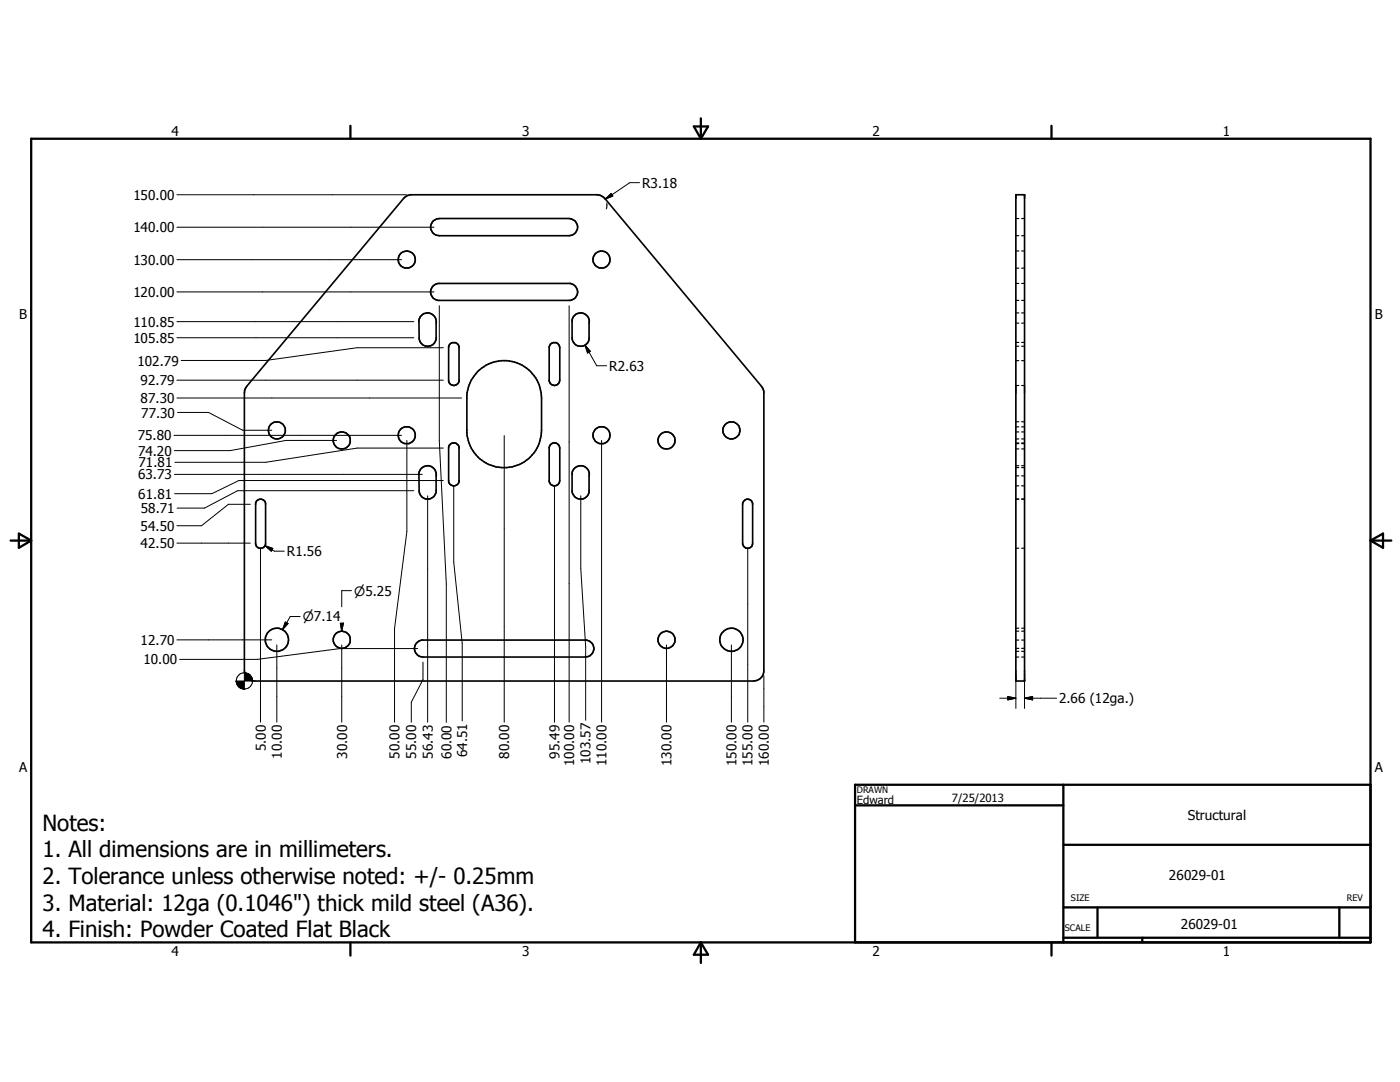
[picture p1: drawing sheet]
<svg xmlns="http://www.w3.org/2000/svg" width="279mm" height="216mm" viewBox="0 0 279 216" stroke-linecap="round" stroke-linejoin="round" font-family="sans-serif">
<g fill="none" stroke="#000" stroke-width=".33">
<path d="M80.6 39.6l.8-.6 .5-.1h37.4l.5 .1 .9 .6 31.3 37.5 .4 1.1v55.9a2.09 2.09 0 0 1-2 1.8h-99.6a2.05 2.05 0 0 1-2-2.1v-55.9l.4-.8zM202.7 38.9h1.8v97h-1.8zM86.3 57.2l.6-.5 .5-.1h26.4a1.72 1.72 0 0 1 1.5 1.7 1.72 1.72 0 0 1-1.5 1.6h-26.4a1.7 1.7 0 0 1-1.1-2.7zM86.3 44.2l.9-.5 .5-.1h25.9a1.71 1.71 0 0 1 1.7 1.7 1.71 1.71 0 0 1-1.7 1.7h-25.9a1.73 1.73 0 0 1-1.6-.9 1.73 1.73 0 0 1 .2-1.9zM83.9 63.2a1.75 1.75 0 0 1 2.1-.6 1.75 1.75 0 0 1 1 1.9v3.1a1.7 1.7 0 0 1-1.8 1.5 1.7 1.7 0 0 1-1.5-1.7l-.1-3.5zM89.8 68.7a1.07 1.07 0 0 1 1.8 .5v6.8a1.05 1.05 0 0 1-1 .9 1.05 1.05 0 0 1-1.1-.9v-6.8zM95.3 74.1a7.5 7.5 0 0 1 8.2-1.6 7.5 7.5 0 0 1 4.6 6.9v6.5a7.5 7.5 0 0 1-7.2 7.4 7.5 7.5 0 0 1-7.7-6.9v-7.5a7.7 7.7 0 0 1 2.1-4.8zM109.9 68.7a1.07 1.07 0 0 1 1.1-.3 1.07 1.07 0 0 1 .7 1v6.5a1.07 1.07 0 0 1-1 1 1.07 1.07 0 0 1-1.1-.9v-6.8zM114.6 63a1.73 1.73 0 0 1 2-.4 1.73 1.73 0 0 1 1 1.9v3.1a1.71 1.71 0 0 1-1.7 1.5 1.71 1.71 0 0 1-1.7-1.5v-3.7zM51.3 99.9a1.03 1.03 0 0 1 1.7 .5v8.2a1.01 1.01 0 0 1-1 .8 1.01 1.01 0 0 1-1-.8v-8.2zM84 93.5a1.73 1.73 0 0 1 2.1-.4 1.73 1.73 0 0 1 .9 1.9v3.1a1.7 1.7 0 0 1-2.2 1.4 1.71 1.71 0 0 1-1.1-1.6l-.1-3.5zM89.7 88.9a1.06 1.06 0 0 1 1.1-.5 1.06 1.06 0 0 1 .8 .8v6.9a1.06 1.06 0 0 1-1 .8 1.06 1.06 0 0 1-1.1-.8v-6.9z"/>
<path d="M109.9 88.7a1.06 1.06 0 0 1 1.1-.3 1.06 1.06 0 0 1 .7 1v6.5a1.07 1.07 0 0 1-.9 1 1.07 1.07 0 0 1-1.2-.8v-6.9zM114.6 93.5a1.73 1.73 0 0 1 2-.4 1.73 1.73 0 0 1 1 1.9v3.1a1.7 1.7 0 0 1-2.3 1.4l-.7-.4-.4-.9v-3.8zM148.5 99.9a1.01 1.01 0 0 1 1.7 .5v8.2a1.01 1.01 0 0 1-1 .8 1.01 1.01 0 0 1-1-.8v-8.2zM83.1 128.4l.6-.5 .5-.2h32.9a1.7 1.7 0 0 1 1.4 1.8 1.7 1.7 0 0 1-1.7 1.6h-32.4a1.7 1.7 0 0 1-1.5-1 1.7 1.7 0 0 1 .2-1.7z"/>
<circle cx="81.2" cy="51.8" r="1.69"/>
<circle cx="120" cy="51.8" r="1.71"/>
<circle cx="55.2" cy="85.9" r="1.7"/>
<circle cx="68.2" cy="87.9" r="1.71"/>
<circle cx="81.2" cy="86.8" r="1.71"/>
<circle cx="120" cy="86.9" r="1.71"/>
<circle cx="133" cy="87.9" r="1.71"/>
<circle cx="146" cy="85.9" r="1.72"/>
<circle cx="55.3" cy="127.7" r="2.32"/>
<circle cx="68.2" cy="127.7" r="1.71"/>
<circle cx="133" cy="127.7" r="1.71"/>
<circle cx="146" cy="127.6" r="2.31"/>
</g>
<g fill="none" stroke="#000" stroke-width=".23">
<path d="M202.7 59.9h.6M202.7 56.6h.6M202.7 47h.6M202.7 43.6h.6M202.7 50.1h.6M202.7 53.5h.6M203.9 59.9h.6M203.9 56.6h.6M203.9 47h.6M203.9 43.6h.6M203.9 50.1h.6M203.9 53.5h.6"/>
<path d="M202.7 64.5h.6M202.7 62.4h.6M202.7 69.1h.6M202.7 76.9h.6M202.7 68.3h.6M202.7 72h.6M203.9 64.5h.6M203.9 62.4h.6M203.9 69.1h.6M203.9 76.9h.6M203.9 68.3h.6M203.9 72h.6"/>
<path d="M202.7 95h.6M202.7 92.9h.6M202.7 99.6h.6M202.7 89.6h.6M202.7 86.2h.6M202.7 85.2h.6M202.7 88.5h.6M202.7 96.9h.6M202.7 88.4h.6M202.7 93.3h.6M202.7 84.2h.6M202.7 87.6h.6"/>
<path d="M203.9 95h.6M203.9 92.9h.6M203.9 99.6h.6M203.9 89.6h.6M203.9 86.2h.6M203.9 85.2h.6M203.9 88.5h.6M203.9 96.9h.6M203.9 88.4h.6M203.9 93.3h.6M203.9 84.2h.6M203.9 87.6h.6"/>
<path d="M202.7 109.4h.6M203.9 109.4h.6M202.7 127.7h.6M202.7 131.1h.6M202.7 129.4h.6M202.7 125.9h.6M202.7 125.3h.6M202.7 130h.6M203.9 127.7h.6M203.9 131.1h.6M203.9 129.4h.6M203.9 125.9h.6"/>
<path d="M203.9 125.3h.6M203.9 130h.6"/>
</g>
<g fill="#000">
<circle cx="202.7" cy="38.9" r=".16"/>
<circle cx="204.5" cy="38.9" r=".16"/>
</g>
<g fill="none" stroke="#000" stroke-width=".46">
<path d="M6.2 27.7h267.3v160.3h-267.3zM69.9 25.1v2.6M138.5 25.2h2.8l-1.4 2.5zM139.9 23.6v4.1M209.8 25.1v2.6M2.1 107.9h4.1M3.8 106.5l2.4 1.4-2.4 1.4zM273.5 107.9h4.2M273.5 107.9l2.5-1.4v2.8zM212.2 156.6v31.4M273.5 156.6h-102.9v31.4M170.6 160.7h41.6"/>
<path d="M212.2 168.6h61.3M69.9 188v2.7M139.9 188v4.2M139.9 188l1.4 2.5h-2.8zM209.8 188v2.7M212.2 181.1h61.3M212.2 187.1h61.3M219 181.1v6M228 187.1v.9M267.3 181.1v6"/>
</g>
<g fill="none" stroke="#000" stroke-width=".2">
<path d="M35.3 38.9h45.8M120.8 39.8l1.2-1.2 .3 .5zM127.6 36.4h-1.9l-4.9 3.4M35.3 58.3h51.3M35.3 51.8h44.8M35.3 45.3h51.3M121.1 40.5l-.1 1.2M35.3 75.9h53.2M35.3 79.4h56.8M35.3 67.4h47.3M35.3 64.2h47.3M87.7 61v26.9l1.4 28.6v27.6"/>
<path d="M88.5 69.4h-17.2l-18.3 2.5h-16.8M113.6 61v83.1M116.8 68.9l1 1.2-.5 .3zM116.8 68.9l2.3 4.1h2M34.7 86.9h45.4M34.8 94.7h49.5M35.4 82.3h6.2l6.8 3.6h5.8M67.2 87.9h-10.1l-11.2 2h-11.1M81.2 87.9v18.2l-2.5 19.3v18.7M82.6 97.9h-35.2l-6.6 3.5h-5.5M85.3 98.9v45.2M88.5 95.9h-40.8l-5.4 2.6h-7.5"/>
<path d="M88.5 89.4h-17.2l-18.3 2.8h-18.1M90.6 96.9v15.2l1.6 16.3v15.4M100.6 86.9v57.2M110.7 96.9v47.2M115.9 98.9v14.6l1 15.6v14.6M120.1 87.9v56.2M35.3 108.4h14.7M50 100.6h-4.4l-5.4 4.3h-4.9M52 109.4v34.7M52.9 108.9l1.5 .5-.3 .6zM52.9 108.9l1.9 1.1h1.9M70.1 117.9h-1.9v3.2"/>
<path d="M149.2 109.4v34.7M35.3 127.7h18.9M47.2 135.9v.4zM47.2 135.9l.1 .6zM47.2 135.9l.2 .8zM47.2 135.9l.3 1zM47.2 135.9l.5 1.2zM47.2 135.9l.7 1.3-.2-.1zM47.2 135.9l.9 1.4zM47.2 135.9l1.1 1.5-.2-.1zM47.2 135.9l1.4 1.6-.3-.1zM47.2 135.9l1.6 1.6h-.2z"/>
<path d="M47.2 135.9h1.6v1.6zM48.8 134.2h.2l1.4 1.7zM48.8 134.2l1.6 1.7h-1.6zM49 134.2l.2 .1 1.2 1.6zM49.2 134.3l.2 .1 1 1.5zM49.4 134.4l.3 .1 .7 1.4zM49.7 134.5l.7 1.4zM49.8 134.6l.6 1.3zM50 134.8l.4 1.1zM50.1 135l.3 .9zM50.2 135.2l.2 .7zM50.3 135.4l.1 .5z"/>
<path d="M55.2 128.7v15.4M56.9 124.1l.6 .3-1.1 1.2zM59.9 123h-2l-1.5 2.6M67.9 124.3h.6l-.3 1.6zM68 125l.2 .9M68.2 125v.9M68.2 128.7v15.4M68.4 124.3h.1l-.3 1.6M83.4 129.4h-15.5l-16.5 2.2h-15.5M84.4 132.1v3.5l-2.3 4.5v4M133 128.7v15.4M146 128.7v15.4"/>
<path d="M152.4 134.8v9.3M199.5 139.3h3.2M201.1 139l1.6 .3-1.6 .4zM202.7 134.8v6.6M204.5 139.3l1.6-.3v.7zM204.5 139.3h6.4M204.5 134.8v6.6"/>
<circle cx="48.8" cy="135.9" r="1.64"/>
</g>
<g fill="#000">
<path d="M120.8 39.8l1.2-1.2 .3 .5zM116.8 68.9l1 1.2-.5 .3zM52.9 108.9l1.5 .5-.3 .6zM47.2 135.9v.4zM47.2 135.9l.1 .6zM47.2 135.9l.2 .8zM47.2 135.9l.3 1zM47.2 135.9l.5 1.2zM47.2 135.9l.7 1.3-.2-.1zM47.2 135.9l.9 1.4zM47.2 135.9l1.1 1.5-.2-.1zM47.2 135.9l1.4 1.6-.3-.1z"/>
<path d="M47.2 135.9l1.6 1.6h-.2zM48.8 134.2l1.6 1.7h-1.6zM47.2 135.9h1.6v1.6zM50.3 135.4l.1 .5zM50.2 135.2l.2 .7zM50.1 135l.3 .9zM50 134.8l.4 1.1zM49.8 134.6l.6 1.3zM49.7 134.5l.7 1.4zM49.4 134.4l.3 .1 .7 1.4zM49.2 134.3l.2 .1 1 1.5zM49 134.2l.2 .1 1.2 1.6z"/>
<path d="M48.8 134.2h.2l1.4 1.7zM56.9 124.1l.6 .3-1.1 1.2zM67.9 124.3h.6l-.3 1.6zM201.1 139l1.6 .3-1.6 .4zM204.5 139.3l1.6-.3v.7z"/>
</g>
<g font-size="4.4">
<text x="8.5" y="165.7">Notes:</text>
<text x="8.5" y="171">1. All dimensions are in millimeters.</text>
<text x="8.5" y="176.4">2. Tolerance unless otherwise noted: +/- 0.25mm</text>
<text x="8.5" y="181.7">3. Material: 12ga (0.1046&quot;) thick mild steel (A36).</text>
<text x="8.5" y="187">4. Finish: Powder Coated Flat Black</text>
</g>
<g font-size="2.7">
<text x="34.2" y="27.1">4</text>
<text x="104.2" y="27.1">3</text>
<text x="174.1" y="27.1">2</text>
<text x="244.1" y="27.1">1</text>
<text x="26.6" y="39.9">150.00</text>
<text x="128.2" y="37.5">R3.18</text>
<text x="26.6" y="46.4">140.00</text>
<text x="26.6" y="52.8">130.00</text>
<text x="26.6" y="59.3">120.00</text>
<text x="3.8" y="63.7">B</text>
<text x="26.6" y="65.2">110.85</text>
<text x="274.4" y="63.7">B</text>
<text x="26.6" y="68.4">105.85</text>
<text x="27.4" y="72.9">102.79</text>
<text x="28.1" y="76.9">92.79</text>
<text x="121.6" y="74">R2.63</text>
<text x="28.1" y="80.4">87.30</text>
<text x="28.2" y="83.3">77.30</text>
<text x="27.5" y="87.9">75.80</text>
<text x="27.6" y="90.9">74.20</text>
<text x="27.6" y="95.7">63.73</text>
<text x="27.6" y="93.3">71.81</text>
<text x="27.6" y="99.6">61.81</text>
<text x="28.1" y="105.9">54.50</text>
<text x="28.1" y="102.4">58.71</text>
<text x="28.1" y="109.4">42.50</text>
<text x="57.3" y="111">R1.56</text>
<text x="28.1" y="128.7">12.70</text>
<text x="28.6" y="132.6">10.00</text>
<text x="211.4" y="140.3">2.66 (12ga.)</text>
<text x="53" y="149.9" transform="rotate(-90 53 149.9)">5.00</text>
<text x="3.8" y="154.1">A</text>
<text x="56.3" y="151.4" transform="rotate(-90 56.3 151.4)">10.00</text>
<text x="69.3" y="151.4" transform="rotate(-90 69.3 151.4)">30.00</text>
<text x="79.8" y="151.4" transform="rotate(-90 79.8 151.4)">50.00</text>
<text x="83.1" y="151.4" transform="rotate(-90 83.1 151.4)">55.00</text>
<text x="86.4" y="151.4" transform="rotate(-90 86.4 151.4)">56.43</text>
<text x="90.1" y="151.4" transform="rotate(-90 90.1 151.4)">60.00</text>
<text x="93.3" y="151.1" transform="rotate(-90 93.3 151.1)">64.51</text>
<text x="101.6" y="151.4" transform="rotate(-90 101.6 151.4)">80.00</text>
<text x="111.7" y="151.4" transform="rotate(-90 111.7 151.4)">95.49</text>
<text x="114.6" y="152.8" transform="rotate(-90 114.6 152.8)">100.00</text>
<text x="117.9" y="152.5" transform="rotate(-90 117.9 152.5)">103.57</text>
<text x="121.1" y="152.8" transform="rotate(-90 121.1 152.8)">110.00</text>
<text x="134" y="152.8" transform="rotate(-90 134 152.8)">130.00</text>
<text x="147" y="152.8" transform="rotate(-90 147 152.8)">150.00</text>
<text x="150.2" y="152.8" transform="rotate(-90 150.2 152.8)">155.00</text>
<text x="153.5" y="152.8" transform="rotate(-90 153.5 152.8)">160.00</text>
<text x="274.4" y="154.1">A</text>
<text x="237.1" y="163.6">Structural</text>
<text x="233.3" y="175.5">26029-01</text>
<text x="235.7" y="185.5">26029-01</text>
<text x="34.2" y="190.7">4</text>
<text x="104.2" y="190.7">3</text>
<text x="174.1" y="190.7">2</text>
<text x="244.1" y="190.7">1</text>
</g>
<g font-size="2.6">
<text x="70.7" y="118.8">⌀5.25</text>
<text x="60.5" y="124">⌀7.14</text>
</g>
<g font-size="2.3">
<text x="171" y="160.4">Edward</text>
<text x="190" y="160">7/25/2013</text>
</g>
<g font-size="1.8">
<text x="171" y="158.2">DRAWN</text>
<text x="213.7" y="179.7">SIZE</text>
<text x="268.8" y="179.7">REV</text>
<text x="212.5" y="185.8">SCALE</text>
</g>
</svg>
